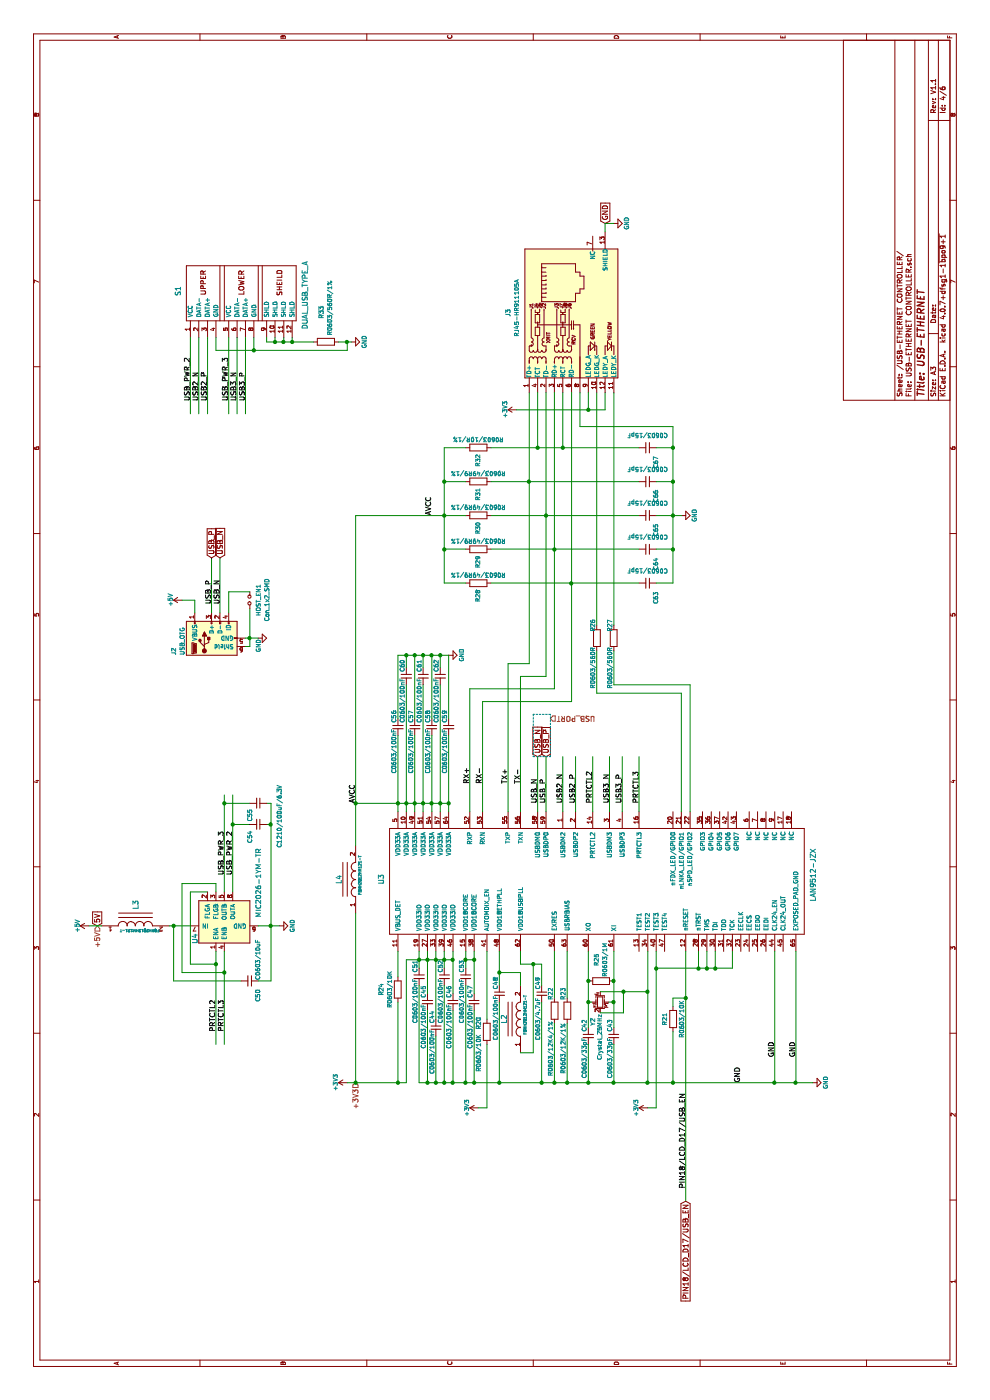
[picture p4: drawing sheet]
EESchema Schematic File Version 2
LIBS:DEV BOARD-rescue
LIBS:power
LIBS:device
LIBS:transistors
LIBS:conn
LIBS:linear
LIBS:regul
LIBS:74xx
LIBS:cmos4000
LIBS:adc-dac
LIBS:memory
LIBS:xilinx
LIBS:microcontrollers
LIBS:dsp
LIBS:microchip
LIBS:analog_switches
LIBS:motorola
LIBS:texas
LIBS:intel
LIBS:audio
LIBS:interface
LIBS:digital-audio
LIBS:philips
LIBS:display
LIBS:cypress
LIBS:siliconi
LIBS:opto
LIBS:atmel
LIBS:contrib
LIBS:valves
LIBS:DEV BOARD-cache
EELAYER 25 0
EELAYER END
$Descr A3 16535 11693
encoding utf-8
Sheet 4 6
Title "USB-ETHERNET"
Date ""
Rev "V1.1"
Comp ""
Comment1 ""
Comment2 ""
Comment3 ""
Comment4 ""
$EndDescr
$Comp
L LAN9512-JZX U3
U 1 1
P 4600 5050
F 0 "U3" H 6150 5600 60  0000 C CNN
F 1 "LAN9512-JZX" H 6200 500 60  0000 C CNN
F 2 "Housings_DFN_QFN:QFN-64-1EP_9x9mm_Pitch0.5mm" H 4600 5050 162 0001 C CNN
F 3 "" H 4600 5050 162 0001 C CNN
	1    4600 5050
	1    0    0    -1  
$EndComp
$Comp
L R R26
U 1 1
P 9000 7050
F 0 "R26" V 8950 7200 50  0000 C CNN
F 1 "R0603/560R" V 8950 6700 50  0000 C CNN
F 2 "MyKiCadLib:0603_HandSoldering" V 8930 7050 50  0001 C CNN
F 3 "" H 9000 7050 50  0001 C CNN
	1    9000 7050
	0    1    1    0   
$EndComp
$Comp
L USB_OTG J2
U 1 1
P 9000 2500
F 0 "J2" H 8800 2950 50  0000 L CNN
F 1 "USB_OTG" H 8800 2850 50  0000 L CNN
F 2 "MyKiCadLib:USB_Micro_B_Female_SMD" H 9150 2450 50  0001 C CNN
F 3 "" H 9150 2450 50  0001 C CNN
	1    9000 2500
	1    0    0    -1  
$EndComp
$Comp
L DUAL_USB_TYPE_A S1
U 1 1
P 12750 2200
F 0 "S1" H 13100 2300 60  0000 C CNN
F 1 "DUAL_USB_TYPE_A" H 13050 800 60  0000 C CNN
F 2 "MyKiCadLib:DUAL_USB_FEMALE_TYPE_A" H 12750 2200 60  0001 C CNN
F 3 "" H 12750 2200 60  0001 C CNN
	1    12750 2200
	1    0    0    -1  
$EndComp
$Comp
L C_Small C51
U 1 1
P 5000 4950
F 0 "C51" V 4950 5000 50  0000 L CNN
F 1 "C0603/100nF" V 4950 4400 50  0000 L CNN
F 2 "MyKiCadLib:0603_HandSoldering" H 5000 4950 50  0001 C CNN
F 3 "" H 5000 4950 50  0001 C CNN
	1    5000 4950
	0    1    1    0   
$EndComp
$Comp
L C_Small C45
U 1 1
P 4700 5050
F 0 "C45" V 4650 5100 50  0000 L CNN
F 1 "C0603/100nF" V 4650 4500 50  0000 L CNN
F 2 "MyKiCadLib:0603_HandSoldering" H 4700 5050 50  0001 C CNN
F 3 "" H 4700 5050 50  0001 C CNN
	1    4700 5050
	0    1    1    0   
$EndComp
$Comp
L C_Small C44
U 1 1
P 4400 5150
F 0 "C44" V 4350 5200 50  0000 L CNN
F 1 "C0603/100nF" V 4350 4600 50  0000 L CNN
F 2 "MyKiCadLib:0603_HandSoldering" H 4400 5150 50  0001 C CNN
F 3 "" H 4400 5150 50  0001 C CNN
	1    4400 5150
	0    1    1    0   
$EndComp
$Comp
L C_Small C52
U 1 1
P 5000 5250
F 0 "C52" V 4950 5300 50  0000 L CNN
F 1 "C0603/100nF" V 4950 4700 50  0000 L CNN
F 2 "MyKiCadLib:0603_HandSoldering" H 5000 5250 50  0001 C CNN
F 3 "" H 5000 5250 50  0001 C CNN
	1    5000 5250
	0    1    1    0   
$EndComp
$Comp
L C_Small C46
U 1 1
P 4700 5350
F 0 "C46" V 4650 5400 50  0000 L CNN
F 1 "C0603/100nF" V 4650 4800 50  0000 L CNN
F 2 "MyKiCadLib:0603_HandSoldering" H 4700 5350 50  0001 C CNN
F 3 "" H 4700 5350 50  0001 C CNN
	1    4700 5350
	0    1    1    0   
$EndComp
$Comp
L C_Small C53
U 1 1
P 5000 5500
F 0 "C53" V 4950 5550 50  0000 L CNN
F 1 "C0603/100nF" V 4950 4950 50  0000 L CNN
F 2 "MyKiCadLib:0603_HandSoldering" H 5000 5500 50  0001 C CNN
F 3 "" H 5000 5500 50  0001 C CNN
	1    5000 5500
	0    1    1    0   
$EndComp
$Comp
L C_Small C47
U 1 1
P 4700 5600
F 0 "C47" V 4650 5650 50  0000 L CNN
F 1 "C0603/100nF" V 4650 5050 50  0000 L CNN
F 2 "MyKiCadLib:0603_HandSoldering" H 4700 5600 50  0001 C CNN
F 3 "" H 4700 5600 50  0001 C CNN
	1    4700 5600
	0    1    1    0   
$EndComp
$Comp
L R R24
U 1 1
P 4850 4700
F 0 "R24" V 4650 4700 50  0000 C CNN
F 1 "R0603/10K" V 4750 4700 50  0000 C CNN
F 2 "MyKiCadLib:0603_HandSoldering" V 4780 4700 50  0001 C CNN
F 3 "" H 4850 4700 50  0001 C CNN
	1    4850 4700
	0    1    1    0   
$EndComp
$Comp
L R R20
U 1 1
P 4350 5750
F 0 "R20" V 4250 5850 50  0000 C CNN
F 1 "R0603/10K" V 4250 5500 50  0000 C CNN
F 2 "MyKiCadLib:0603_HandSoldering" V 4280 5750 50  0001 C CNN
F 3 "" H 4350 5750 50  0001 C CNN
	1    4350 5750
	0    1    1    0   
$EndComp
$Comp
L C_Small C48
U 1 1
P 4800 5900
F 0 "C48" V 4750 5950 50  0000 L CNN
F 1 "C0603/100nF" V 4750 5350 50  0000 L CNN
F 2 "MyKiCadLib:0603_HandSoldering" H 4800 5900 50  0001 C CNN
F 3 "" H 4800 5900 50  0001 C CNN
	1    4800 5900
	0    1    1    0   
$EndComp
$Comp
L +3V3 #PWR037
U 1 1
P 3450 5650
F 0 "#PWR037" H 3450 5500 50  0001 C CNN
F 1 "+3V3" H 3450 5790 50  0000 C CNN
F 2 "" H 3450 5650 50  0001 C CNN
F 3 "" H 3450 5650 50  0001 C CNN
	1    3450 5650
	1    0    0    -1  
$EndComp
$Comp
L +3V3 #PWR038
U 1 1
P 3750 4100
F 0 "#PWR038" H 3750 3950 50  0001 C CNN
F 1 "+3V3" H 3750 4240 50  0000 C CNN
F 2 "" H 3750 4100 50  0001 C CNN
F 3 "" H 3750 4100 50  0001 C CNN
	1    3750 4100
	1    0    0    -1  
$EndComp
$Comp
L FBMH2012HM121-T L2
U 1 1
P 4200 5950
F 0 "L2" H 4500 5950 60  0000 C CNN
F 1 "FBMH2012HM121-T" H 4550 5700 31  0000 C CNN
F 2 "MyKiCadLib:0805_HandSoldering" H 4300 5900 60  0001 C CNN
F 3 "" H 4300 5900 60  0001 C CNN
	1    4200 5950
	1    0    0    -1  
$EndComp
$Comp
L C_Small C49
U 1 1
P 4800 6400
F 0 "C49" V 4750 6450 50  0000 L CNN
F 1 "C0603/4.7uF" V 4750 5850 50  0000 L CNN
F 2 "MyKiCadLib:0603_HandSoldering" H 4800 6400 50  0001 C CNN
F 3 "" H 4800 6400 50  0001 C CNN
	1    4800 6400
	0    1    1    0   
$EndComp
$Comp
L FBMH2012HM121-T L4
U 1 1
P 5850 4000
F 0 "L4" H 6150 4000 60  0000 C CNN
F 1 "FBMH2012HM121-T" H 6200 3750 31  0000 C CNN
F 2 "MyKiCadLib:0805_HandSoldering" H 5950 3950 60  0001 C CNN
F 3 "" H 5950 3950 60  0001 C CNN
	1    5850 4000
	1    0    0    -1  
$EndComp
$Comp
L R R22
U 1 1
P 4600 6550
F 0 "R22" V 4550 6750 50  0000 C CNN
F 1 "R0603/12K4/1%" V 4550 6100 50  0000 C CNN
F 2 "MyKiCadLib:0603_HandSoldering" V 4530 6550 50  0001 C CNN
F 3 "" H 4600 6550 50  0001 C CNN
	1    4600 6550
	0    1    1    0   
$EndComp
$Comp
L R R23
U 1 1
P 4600 6700
F 0 "R23" V 4550 6900 50  0000 C CNN
F 1 "R0603/12K/1%" V 4550 6250 50  0000 C CNN
F 2 "MyKiCadLib:0603_HandSoldering" V 4530 6700 50  0001 C CNN
F 3 "" H 4600 6700 50  0001 C CNN
	1    4600 6700
	0    1    1    0   
$EndComp
$Comp
L R R25
U 1 1
P 4950 7100
F 0 "R25" H 4700 7050 50  0000 C CNN
F 1 "R0603/1M" H 4700 7150 50  0000 C CNN
F 2 "MyKiCadLib:0603_HandSoldering" V 4880 7100 50  0001 C CNN
F 3 "" H 4950 7100 50  0001 C CNN
	1    4950 7100
	-1   0    0    1   
$EndComp
$Comp
L C_Small C42
U 1 1
P 4300 6950
F 0 "C42" V 4250 7000 50  0000 L CNN
F 1 "C0603/33pF" V 4250 6450 50  0000 L CNN
F 2 "MyKiCadLib:0603_HandSoldering" H 4300 6950 50  0001 C CNN
F 3 "" H 4300 6950 50  0001 C CNN
	1    4300 6950
	0    1    1    0   
$EndComp
$Comp
L C_Small C43
U 1 1
P 4300 7250
F 0 "C43" V 4250 7300 50  0000 L CNN
F 1 "C0603/33pF" V 4250 6750 50  0000 L CNN
F 2 "MyKiCadLib:0603_HandSoldering" H 4300 7250 50  0001 C CNN
F 3 "" H 4300 7250 50  0001 C CNN
	1    4300 7250
	0    1    1    0   
$EndComp
$Comp
L +3V3 #PWR039
U 1 1
P 3450 7650
F 0 "#PWR039" H 3450 7500 50  0001 C CNN
F 1 "+3V3" H 3450 7790 50  0000 C CNN
F 2 "" H 3450 7650 50  0001 C CNN
F 3 "" H 3450 7650 50  0001 C CNN
	1    3450 7650
	1    0    0    -1  
$EndComp
$Comp
L R R21
U 1 1
P 4500 7950
F 0 "R21" V 4400 7950 50  0000 C CNN
F 1 "R0603/10K" V 4600 7950 50  0000 C CNN
F 2 "MyKiCadLib:0603_HandSoldering" V 4430 7950 50  0001 C CNN
F 3 "" H 4500 7950 50  0001 C CNN
	1    4500 7950
	0    1    1    0   
$EndComp
Text Label 2500 8100 0    60   ~ 0
PIN18/LCD_D17/USB_EN
$Comp
L GND #PWR040
U 1 1
P 3750 9600
F 0 "#PWR040" H 3750 9350 50  0001 C CNN
F 1 "GND" H 3750 9450 50  0000 C CNN
F 2 "" H 3750 9600 50  0001 C CNN
F 3 "" H 3750 9600 50  0001 C CNN
	1    3750 9600
	1    0    0    -1  
$EndComp
Text Label 4050 9400 0    60   ~ 0
GND
$Comp
L C_Small C56
U 1 1
P 7950 4700
F 0 "C56" V 7900 4750 50  0000 L CNN
F 1 "C0603/100nF" V 7900 4150 50  0000 L CNN
F 2 "MyKiCadLib:0603_HandSoldering" H 7950 4700 50  0001 C CNN
F 3 "" H 7950 4700 50  0001 C CNN
	1    7950 4700
	0    1    1    0   
$EndComp
$Comp
L C_Small C60
U 1 1
P 8550 4800
F 0 "C60" V 8500 4850 50  0000 L CNN
F 1 "C0603/100nF" V 8500 4250 50  0000 L CNN
F 2 "MyKiCadLib:0603_HandSoldering" H 8550 4800 50  0001 C CNN
F 3 "" H 8550 4800 50  0001 C CNN
	1    8550 4800
	0    1    1    0   
$EndComp
$Comp
L C_Small C57
U 1 1
P 7950 4900
F 0 "C57" V 7900 4950 50  0000 L CNN
F 1 "C0603/100nF" V 7900 4350 50  0000 L CNN
F 2 "MyKiCadLib:0603_HandSoldering" H 7950 4900 50  0001 C CNN
F 3 "" H 7950 4900 50  0001 C CNN
	1    7950 4900
	0    1    1    0   
$EndComp
$Comp
L C_Small C61
U 1 1
P 8550 5000
F 0 "C61" V 8500 5050 50  0000 L CNN
F 1 "C0603/100nF" V 8500 4450 50  0000 L CNN
F 2 "MyKiCadLib:0603_HandSoldering" H 8550 5000 50  0001 C CNN
F 3 "" H 8550 5000 50  0001 C CNN
	1    8550 5000
	0    1    1    0   
$EndComp
$Comp
L C_Small C58
U 1 1
P 7950 5100
F 0 "C58" V 7900 5150 50  0000 L CNN
F 1 "C0603/100nF" V 7900 4550 50  0000 L CNN
F 2 "MyKiCadLib:0603_HandSoldering" H 7950 5100 50  0001 C CNN
F 3 "" H 7950 5100 50  0001 C CNN
	1    7950 5100
	0    1    1    0   
$EndComp
$Comp
L C_Small C62
U 1 1
P 8550 5200
F 0 "C62" V 8500 5250 50  0000 L CNN
F 1 "C0603/100nF" V 8500 4650 50  0000 L CNN
F 2 "MyKiCadLib:0603_HandSoldering" H 8550 5200 50  0001 C CNN
F 3 "" H 8550 5200 50  0001 C CNN
	1    8550 5200
	0    1    1    0   
$EndComp
$Comp
L C_Small C59
U 1 1
P 7950 5300
F 0 "C59" V 7900 5350 50  0000 L CNN
F 1 "C0603/100nF" V 7900 4750 50  0000 L CNN
F 2 "MyKiCadLib:0603_HandSoldering" H 7950 5300 50  0001 C CNN
F 3 "" H 7950 5300 50  0001 C CNN
	1    7950 5300
	0    1    1    0   
$EndComp
$Comp
L GND #PWR041
U 1 1
P 8800 5300
F 0 "#PWR041" H 8800 5050 50  0001 C CNN
F 1 "GND" H 8800 5150 50  0000 C CNN
F 2 "" H 8800 5300 50  0001 C CNN
F 3 "" H 8800 5300 50  0001 C CNN
	1    8800 5300
	1    0    0    -1  
$EndComp
Text Label 7050 4200 0    60   ~ 0
AVCC
$Comp
L R R28
U 1 1
P 9650 5650
F 0 "R28" H 9800 5650 50  0000 C CNN
F 1 "R0603/49R9/1%" V 9550 5650 50  0000 C CNN
F 2 "MyKiCadLib:0603_HandSoldering" V 9580 5650 50  0001 C CNN
F 3 "" H 9650 5650 50  0001 C CNN
	1    9650 5650
	-1   0    0    1   
$EndComp
$Comp
L R R29
U 1 1
P 10050 5650
F 0 "R29" H 10200 5650 50  0000 C CNN
F 1 "R0603/49R9/1%" V 9950 5650 50  0000 C CNN
F 2 "MyKiCadLib:0603_HandSoldering" V 9980 5650 50  0001 C CNN
F 3 "" H 10050 5650 50  0001 C CNN
	1    10050 5650
	-1   0    0    1   
$EndComp
$Comp
L R R30
U 1 1
P 10450 5650
F 0 "R30" H 10600 5650 50  0000 C CNN
F 1 "R0603/49R9/1%" V 10350 5650 50  0000 C CNN
F 2 "MyKiCadLib:0603_HandSoldering" V 10380 5650 50  0001 C CNN
F 3 "" H 10450 5650 50  0001 C CNN
	1    10450 5650
	-1   0    0    1   
$EndComp
$Comp
L R R31
U 1 1
P 10850 5650
F 0 "R31" H 11000 5650 50  0000 C CNN
F 1 "R0603/49R9/1%" V 10750 5650 50  0000 C CNN
F 2 "MyKiCadLib:0603_HandSoldering" V 10780 5650 50  0001 C CNN
F 3 "" H 10850 5650 50  0001 C CNN
	1    10850 5650
	-1   0    0    1   
$EndComp
$Comp
L R R32
U 1 1
P 11250 5650
F 0 "R32" H 11400 5650 50  0000 C CNN
F 1 "R0603/10R/1%" V 11150 5650 50  0000 C CNN
F 2 "MyKiCadLib:0603_HandSoldering" V 11180 5650 50  0001 C CNN
F 3 "" H 11250 5650 50  0001 C CNN
	1    11250 5650
	-1   0    0    1   
$EndComp
$Comp
L RJ45-TRANSFO-RESCUE-DEV_BOARD J3
U 1 1
P 12050 6200
F 0 "J3" H 12800 6400 50  0000 L CNN
F 1 "RJ45-HR911105A" H 12900 6300 50  0000 C CNN
F 2 "MyKiCadLib:RJ45_HR911105A" H 16250 5200 50  0001 C CNN
F 3 "" H 16250 5200 50  0001 C CNN
	1    12050 6200
	1    0    0    -1  
$EndComp
$Comp
L C_Small C50
U 1 1
P 4950 2950
F 0 "C50" H 5050 3050 50  0000 L CNN
F 1 "C0603/10uF" H 4700 3050 50  0000 C CNN
F 2 "MyKiCadLib:0603_HandSoldering" H 4950 2950 50  0001 C CNN
F 3 "" H 4950 2950 50  0001 C CNN
	1    4950 2950
	-1   0    0    1   
$EndComp
$Comp
L C_Small C67
U 1 1
P 11250 7650
F 0 "C67" H 11350 7750 50  0000 L CNN
F 1 "C0603/15pF" V 11100 7650 50  0000 C CNN
F 2 "MyKiCadLib:0603_HandSoldering" H 11250 7650 50  0001 C CNN
F 3 "" H 11250 7650 50  0001 C CNN
	1    11250 7650
	-1   0    0    1   
$EndComp
$Comp
L C_Small C66
U 1 1
P 10850 7650
F 0 "C66" H 10950 7750 50  0000 L CNN
F 1 "C0603/15pF" V 10700 7650 50  0000 C CNN
F 2 "MyKiCadLib:0603_HandSoldering" H 10850 7650 50  0001 C CNN
F 3 "" H 10850 7650 50  0001 C CNN
	1    10850 7650
	-1   0    0    1   
$EndComp
$Comp
L C_Small C65
U 1 1
P 10450 7650
F 0 "C65" H 10550 7750 50  0000 L CNN
F 1 "C0603/15pF" V 10300 7650 50  0000 C CNN
F 2 "MyKiCadLib:0603_HandSoldering" H 10450 7650 50  0001 C CNN
F 3 "" H 10450 7650 50  0001 C CNN
	1    10450 7650
	-1   0    0    1   
$EndComp
$Comp
L C_Small C64
U 1 1
P 10050 7650
F 0 "C64" H 10150 7750 50  0000 L CNN
F 1 "C0603/15pF" V 9900 7650 50  0000 C CNN
F 2 "MyKiCadLib:0603_HandSoldering" H 10050 7650 50  0001 C CNN
F 3 "" H 10050 7650 50  0001 C CNN
	1    10050 7650
	-1   0    0    1   
$EndComp
$Comp
L C_Small C63
U 1 1
P 9650 7650
F 0 "C63" H 9750 7750 50  0000 L CNN
F 1 "C0603/15pF" V 9500 7650 50  0000 C CNN
F 2 "MyKiCadLib:0603_HandSoldering" H 9650 7650 50  0001 C CNN
F 3 "" H 9650 7650 50  0001 C CNN
	1    9650 7650
	-1   0    0    1   
$EndComp
$Comp
L +3V3 #PWR042
U 1 1
P 11700 6100
F 0 "#PWR042" H 11700 5950 50  0001 C CNN
F 1 "+3V3" H 11700 6240 50  0000 C CNN
F 2 "" H 11700 6100 50  0001 C CNN
F 3 "" H 11700 6100 50  0001 C CNN
	1    11700 6100
	1    0    0    -1  
$EndComp
$Comp
L GND #PWR043
U 1 1
P 10450 8050
F 0 "#PWR043" H 10450 7800 50  0001 C CNN
F 1 "GND" H 10450 7900 50  0000 C CNN
F 2 "" H 10450 8050 50  0001 C CNN
F 3 "" H 10450 8050 50  0001 C CNN
	1    10450 8050
	1    0    0    -1  
$EndComp
$Comp
L GND #PWR044
U 1 1
P 13900 7250
F 0 "#PWR044" H 13900 7000 50  0001 C CNN
F 1 "GND" H 13900 7100 50  0000 C CNN
F 2 "" H 13900 7250 50  0001 C CNN
F 3 "" H 13900 7250 50  0001 C CNN
	1    13900 7250
	1    0    0    -1  
$EndComp
Text Label 10450 5100 0    60   ~ 0
AVCC
$Comp
L R R27
U 1 1
P 9000 7250
F 0 "R27" V 8950 7400 50  0000 C CNN
F 1 "R0603/560R" V 8950 6900 50  0000 C CNN
F 2 "MyKiCadLib:0603_HandSoldering" V 8930 7250 50  0001 C CNN
F 3 "" H 9000 7250 50  0001 C CNN
	1    9000 7250
	0    1    1    0   
$EndComp
$Comp
L MIC2026-1YM-TR U4
U 1 1
P 5700 2350
F 0 "U4" H 5450 2400 60  0000 C CNN
F 1 "MIC2026-1YM-TR" H 5700 1650 60  0000 L CNN
F 2 "digikey-footprints:SOIC-8_W3.9mm" H 5900 2550 60  0001 L CNN
F 3 "http://www.microchip.com/mymicrochip/filehandler.aspx?ddocname=en579448" H 5900 2650 60  0001 L CNN
F 4 "576-1059-1-ND" H 5900 2750 60  0001 L CNN "Digi-Key_PN"
F 5 "MIC2026-1YM-TR" H 5900 2850 60  0001 L CNN "MPN"
F 6 "Integrated Circuits (ICs)" H 5900 2950 60  0001 L CNN "Category"
F 7 "PMIC - Power Distribution Switches, Load Drivers" H 5900 3050 60  0001 L CNN "Family"
F 8 "http://www.microchip.com/mymicrochip/filehandler.aspx?ddocname=en579448" H 5900 3150 60  0001 L CNN "DK_Datasheet_Link"
F 9 "/product-detail/en/microchip-technology/MIC2026-1YM-TR/576-1059-1-ND/771825" H 5900 3250 60  0001 L CNN "DK_Detail_Page"
F 10 "IC SW DISTRIBUTION 2CHAN 8SOIC" H 5900 3350 60  0001 L CNN "Description"
F 11 "Microchip Technology" H 5900 3450 60  0001 L CNN "Manufacturer"
F 12 "Active" H 5900 3550 60  0001 L CNN "Status"
	1    5700 2350
	1    0    0    -1  
$EndComp
$Comp
L FBMH2012HM121-T L3
U 1 1
P 5800 1300
F 0 "L3" V 6100 1350 60  0000 C CNN
F 1 "FBMH2012HM121-T" H 6150 1050 31  0000 C CNN
F 2 "MyKiCadLib:0805_HandSoldering" H 5900 1250 60  0001 C CNN
F 3 "" H 5900 1250 60  0001 C CNN
	1    5800 1300
	0    1    1    0   
$EndComp
$Comp
L GND #PWR045
U 1 1
P 5600 3300
F 0 "#PWR045" H 5600 3050 50  0001 C CNN
F 1 "GND" H 5600 3150 50  0000 C CNN
F 2 "" H 5600 3300 50  0001 C CNN
F 3 "" H 5600 3300 50  0001 C CNN
	1    5600 3300
	1    0    0    -1  
$EndComp
Text Label 6200 2650 0    60   ~ 0
USB_PWR_3
Text Label 6200 2750 0    60   ~ 0
USB_PWR_2
Text Label 4350 2550 0    60   ~ 0
PRTCTL2
Text Label 4350 2650 0    60   ~ 0
PRTCTL3
Text Label 7050 7000 0    60   ~ 0
PRTCTL2
Text Label 7050 7550 0    60   ~ 0
PRTCTL3
Text Label 7050 6350 0    60   ~ 0
USB_N
Text Label 7050 6450 0    60   ~ 0
USB_P
Text Label 7050 6650 0    60   ~ 0
USB2_N
Text Label 7050 6800 0    60   ~ 0
USB2_P
Text Label 7050 7200 0    60   ~ 0
USB3_N
Text Label 7050 7350 0    60   ~ 0
USB3_P
Text GLabel 7600 6350 2    60   Input ~ 0
USB_N
Text GLabel 7600 6450 2    60   Input ~ 0
USB_P
Text HLabel 8050 6500 3    60   Input ~ 0
USB_PORT
$Comp
L +5V #PWR046
U 1 1
P 5600 1050
F 0 "#PWR046" H 5600 900 50  0001 C CNN
F 1 "+5V" H 5600 1190 50  0000 C CNN
F 2 "" H 5600 1050 50  0001 C CNN
F 3 "" H 5600 1050 50  0001 C CNN
	1    5600 1050
	1    0    0    -1  
$EndComp
Text GLabel 5600 1150 2    60   Input ~ 0
5V
Text HLabel 5600 1150 0    60   Input ~ 0
+5V
Text HLabel 3750 4200 0    60   Input ~ 0
+3V3
Text GLabel 13900 7150 2    60   Input ~ 0
GND
Text Label 11800 2250 0    60   ~ 0
USB_PWR_2
Text Label 11800 2350 0    60   ~ 0
USB2_N
Text Label 11800 2450 0    60   ~ 0
USB2_P
Text Label 11800 2700 0    60   ~ 0
USB_PWR_3
Text Label 11800 2800 0    60   ~ 0
USB3_N
Text Label 11800 2900 0    60   ~ 0
USB3_P
Wire Wire Line
	5100 4950 5300 4950
Wire Wire Line
	4800 5050 5300 5050
Wire Wire Line
	4500 5150 5300 5150
Wire Wire Line
	5100 5250 5300 5250
Wire Wire Line
	4800 5350 5300 5350
Wire Wire Line
	4900 4950 3750 4950
Wire Wire Line
	3750 4950 3750 9600
Wire Wire Line
	3750 5350 4600 5350
Wire Wire Line
	4900 5250 3750 5250
Connection ~ 3750 5250
Wire Wire Line
	4300 5150 3750 5150
Connection ~ 3750 5150
Wire Wire Line
	4600 5050 3750 5050
Connection ~ 3750 5050
Wire Wire Line
	5100 5500 5300 5500
Wire Wire Line
	3750 5500 4900 5500
Wire Wire Line
	3750 5600 4600 5600
Wire Wire Line
	4800 5600 5300 5600
Connection ~ 3750 5350
Connection ~ 3750 5500
Connection ~ 5200 5250
Connection ~ 5200 5350
Connection ~ 5200 5150
Connection ~ 5200 5050
Connection ~ 5200 4950
Wire Wire Line
	5200 5500 5200 5600
Connection ~ 5200 5600
Connection ~ 5200 5500
Wire Wire Line
	5000 4700 5300 4700
Wire Wire Line
	3750 4800 5200 4800
Wire Wire Line
	5200 4800 5200 5350
Wire Wire Line
	3750 4700 4700 4700
Wire Wire Line
	3450 5750 4200 5750
Wire Wire Line
	4500 5750 5300 5750
Wire Wire Line
	3750 5900 4700 5900
Wire Wire Line
	3450 5750 3450 5650
Wire Wire Line
	3750 4100 3750 4800
Connection ~ 3750 4700
Wire Wire Line
	4900 5900 5300 5900
Wire Wire Line
	4900 6150 5050 6150
Wire Wire Line
	5050 6150 5050 5900
Connection ~ 5050 5900
Wire Wire Line
	5150 6400 4900 6400
Wire Wire Line
	5150 6150 5150 6400
Wire Wire Line
	5150 6150 5300 6150
Wire Wire Line
	3750 6400 4700 6400
Wire Wire Line
	4100 6150 4100 6300
Wire Wire Line
	4100 6300 5150 6300
Connection ~ 5150 6300
Connection ~ 3750 5600
Connection ~ 3750 5900
Wire Wire Line
	5300 6550 4750 6550
Wire Wire Line
	5300 6700 4750 6700
Wire Wire Line
	3750 6550 4450 6550
Wire Wire Line
	3750 6700 4450 6700
Connection ~ 3750 6400
Connection ~ 3750 6550
Wire Wire Line
	4400 6950 5300 6950
Connection ~ 4950 6950
Wire Wire Line
	4400 7250 5300 7250
Connection ~ 4950 7250
Wire Wire Line
	3750 6950 4200 6950
Connection ~ 3750 6700
Wire Wire Line
	3750 7250 4200 7250
Connection ~ 3750 6950
Wire Wire Line
	3750 7650 5300 7650
Connection ~ 3750 7250
Wire Wire Line
	3750 7950 4350 7950
Connection ~ 3750 7650
Wire Wire Line
	2350 8100 5300 8100
Wire Wire Line
	4650 7950 4750 7950
Wire Wire Line
	4750 7950 4750 8100
Connection ~ 4750 8100
Wire Wire Line
	3450 7750 5300 7750
Wire Wire Line
	3450 7750 3450 7650
Wire Wire Line
	5300 8250 5100 8250
Wire Wire Line
	5100 7750 5100 8650
Wire Wire Line
	5100 8650 5300 8650
Wire Wire Line
	5300 8350 5100 8350
Connection ~ 5100 8350
Wire Wire Line
	5300 8450 5100 8450
Connection ~ 5100 8450
Connection ~ 5100 7750
Connection ~ 5100 8250
Wire Wire Line
	3750 9150 5300 9150
Connection ~ 3750 7950
Wire Wire Line
	3750 9400 5300 9400
Connection ~ 3750 9150
Connection ~ 3750 9400
Wire Wire Line
	6950 4700 7850 4700
Wire Wire Line
	6950 4800 8450 4800
Wire Wire Line
	6950 4900 7850 4900
Wire Wire Line
	6950 5000 8450 5000
Wire Wire Line
	6950 5100 7850 5100
Wire Wire Line
	6950 5200 8450 5200
Wire Wire Line
	6950 5300 7850 5300
Wire Wire Line
	8800 4700 8050 4700
Wire Wire Line
	8800 5200 8650 5200
Connection ~ 8800 5200
Wire Wire Line
	8800 5100 8050 5100
Connection ~ 8800 5100
Wire Wire Line
	8800 5000 8650 5000
Connection ~ 8800 5000
Wire Wire Line
	8800 4900 8050 4900
Connection ~ 8800 4900
Wire Wire Line
	8650 4800 8800 4800
Connection ~ 8800 4800
Wire Wire Line
	8800 5300 8050 5300
Wire Wire Line
	8800 4700 8800 5300
Connection ~ 7050 5200
Connection ~ 7050 5300
Connection ~ 7050 5100
Connection ~ 7050 5000
Connection ~ 7050 4900
Connection ~ 7050 4800
Connection ~ 7050 4700
Wire Wire Line
	6550 4200 10450 4200
Connection ~ 7050 4200
Wire Wire Line
	5750 4200 3750 4200
Wire Wire Line
	6950 6000 8700 6000
Wire Wire Line
	6950 6150 8550 6150
Wire Wire Line
	6950 5550 8400 5550
Wire Wire Line
	8400 5550 8400 6550
Wire Wire Line
	8400 6550 11900 6550
Wire Wire Line
	6950 5700 8250 5700
Wire Wire Line
	8250 5700 8250 6750
Wire Wire Line
	8250 6750 11900 6750
Wire Wire Line
	11250 5800 11250 7550
Wire Wire Line
	11900 6350 11250 6350
Connection ~ 11250 6350
Wire Wire Line
	11900 6650 11250 6650
Connection ~ 11250 6650
Wire Wire Line
	10850 5800 10850 7550
Connection ~ 10850 6250
Wire Wire Line
	10450 5800 10450 7550
Connection ~ 10450 6450
Wire Wire Line
	10050 5800 10050 7550
Connection ~ 10050 6550
Wire Wire Line
	9650 5800 9650 7550
Connection ~ 9650 6750
Wire Wire Line
	9650 7750 9650 7950
Wire Wire Line
	9650 7950 11500 7950
Wire Wire Line
	11250 7950 11250 7750
Wire Wire Line
	10850 7750 10850 7950
Connection ~ 10850 7950
Wire Wire Line
	10450 7750 10450 8050
Connection ~ 10450 7950
Wire Wire Line
	10050 7750 10050 7950
Connection ~ 10050 7950
Wire Wire Line
	11900 6950 11700 6950
Wire Wire Line
	11700 6100 11700 7150
Wire Wire Line
	11700 7150 11900 7150
Connection ~ 11700 6950
Wire Wire Line
	11900 6850 11500 6850
Wire Wire Line
	11500 6850 11500 7950
Connection ~ 11250 7950
Wire Wire Line
	13800 7150 13900 7150
Wire Wire Line
	13900 7150 13900 7250
Wire Wire Line
	9650 5500 9650 5250
Wire Wire Line
	9650 5250 11250 5250
Wire Wire Line
	11250 5250 11250 5500
Wire Wire Line
	10850 5500 10850 5250
Connection ~ 10850 5250
Wire Wire Line
	10450 4200 10450 5500
Connection ~ 10450 5250
Wire Wire Line
	10050 5500 10050 5250
Connection ~ 10050 5250
Wire Wire Line
	6950 8050 8350 8050
Wire Wire Line
	8350 8050 8350 7050
Wire Wire Line
	8350 7050 8850 7050
Wire Wire Line
	8850 7250 8450 7250
Wire Wire Line
	8450 7250 8450 8150
Wire Wire Line
	8450 8150 6950 8150
Wire Wire Line
	9150 7050 11900 7050
Wire Wire Line
	9150 7250 11900 7250
Wire Wire Line
	8550 6150 8550 6450
Wire Wire Line
	8550 6450 11900 6450
Wire Wire Line
	8700 6000 8700 6250
Wire Wire Line
	8700 6250 11900 6250
Wire Wire Line
	5600 2000 5600 2250
Wire Wire Line
	4200 2550 5300 2550
Wire Wire Line
	4200 2650 5300 2650
Wire Wire Line
	6000 2450 6000 2250
Wire Wire Line
	6000 2250 5150 2250
Wire Wire Line
	5150 2250 5150 2550
Connection ~ 5150 2550
Wire Wire Line
	6000 2550 6100 2550
Wire Wire Line
	6100 2550 6100 2150
Wire Wire Line
	6100 2150 5050 2150
Wire Wire Line
	5050 2150 5050 2650
Connection ~ 5050 2650
Wire Wire Line
	5600 3050 5600 3300
Wire Wire Line
	4950 3200 7050 3200
Wire Wire Line
	4950 3200 4950 3050
Wire Wire Line
	4950 2850 4950 2050
Connection ~ 5600 2050
Wire Wire Line
	4950 2050 5600 2050
Connection ~ 5600 3200
Wire Wire Line
	6000 2650 7150 2650
Wire Wire Line
	6000 2750 7150 2750
Wire Wire Line
	6950 7550 7600 7550
Wire Wire Line
	6950 7000 7600 7000
Wire Wire Line
	6950 6350 7600 6350
Wire Wire Line
	6950 6450 7600 6450
Wire Wire Line
	6950 6650 7600 6650
Wire Wire Line
	6950 6800 7600 6800
Wire Wire Line
	6950 7200 7600 7200
Wire Wire Line
	6950 7350 7600 7350
Wire Notes Line
	7600 6300 7600 6500
Wire Notes Line
	7600 6500 8100 6500
Wire Notes Line
	8100 6300 7600 6300
Wire Notes Line
	8100 6500 8100 6300
Wire Wire Line
	5600 1050 5600 1200
Wire Wire Line
	6800 3200 6800 3150
Wire Wire Line
	7050 3200 7050 3150
Connection ~ 6800 3200
Wire Wire Line
	6800 2950 6800 2750
Connection ~ 6800 2750
Wire Wire Line
	7050 2950 7050 2650
Connection ~ 7050 2650
Wire Wire Line
	12550 2250 11650 2250
Wire Wire Line
	12550 2350 11650 2350
Wire Wire Line
	12550 2450 11650 2450
Wire Wire Line
	12550 2700 11650 2700
Wire Wire Line
	12550 2800 11650 2800
Wire Wire Line
	12550 2900 11650 2900
Wire Wire Line
	12550 2550 12400 2550
Wire Wire Line
	12400 2550 12400 4100
Wire Wire Line
	12550 3000 12400 3000
Connection ~ 12400 3000
$Comp
L R R33
U 1 1
P 12500 3850
F 0 "R33" H 12150 3800 50  0000 C CNN
F 1 "R0603/560R/1%" H 12100 3900 50  0000 C CNN
F 2 "MyKiCadLib:0603_HandSoldering" V 12430 3850 50  0001 C CNN
F 3 "" H 12500 3850 50  0001 C CNN
	1    12500 3850
	-1   0    0    1   
$EndComp
Wire Wire Line
	12500 3150 12500 3700
Wire Wire Line
	12500 3150 12550 3150
Wire Wire Line
	12550 3250 12500 3250
Connection ~ 12500 3250
Wire Wire Line
	12550 3350 12500 3350
Connection ~ 12500 3350
Wire Wire Line
	12550 3450 12500 3450
Connection ~ 12500 3450
$Comp
L GND #PWR047
U 1 1
P 12500 4150
F 0 "#PWR047" H 12500 3900 50  0001 C CNN
F 1 "GND" H 12500 4000 50  0000 C CNN
F 2 "" H 12500 4150 50  0001 C CNN
F 3 "" H 12500 4150 50  0001 C CNN
	1    12500 4150
	1    0    0    -1  
$EndComp
Wire Wire Line
	12400 4100 12500 4100
Wire Wire Line
	12500 4000 12500 4150
Connection ~ 12500 4100
Wire Wire Line
	9300 2500 9950 2500
Wire Wire Line
	9300 2600 9950 2600
$Comp
L +5V #PWR048
U 1 1
P 9450 2150
F 0 "#PWR048" H 9450 2000 50  0001 C CNN
F 1 "+5V" H 9450 2290 50  0000 C CNN
F 2 "" H 9450 2150 50  0001 C CNN
F 3 "" H 9450 2150 50  0001 C CNN
	1    9450 2150
	1    0    0    -1  
$EndComp
Wire Wire Line
	9300 2300 9450 2300
Wire Wire Line
	9450 2300 9450 2150
$Comp
L GND #PWR049
U 1 1
P 9000 3050
F 0 "#PWR049" H 9000 2800 50  0001 C CNN
F 1 "GND" H 8910 3050 50  0000 C CNN
F 2 "" H 9000 3050 50  0001 C CNN
F 3 "" H 9000 3050 50  0001 C CNN
	1    9000 3050
	1    0    0    -1  
$EndComp
Wire Wire Line
	9000 2900 9000 3050
Wire Wire Line
	8900 2900 8900 2950
Wire Wire Line
	8900 2950 9350 2950
Connection ~ 9000 2950
$Comp
L Jumper_NO_Small HOST_EN1
U 1 1
P 9450 2950
F 0 "HOST_EN1" H 9450 2850 50  0000 C CNN
F 1 "Con_1x2_SMD" H 9450 2750 50  0000 C CNN
F 2 "Socket_Strips:Socket_Strip_Straight_2x01_Pitch2.54mm_SMD" H 9450 2950 50  0001 C CNN
F 3 "" H 9450 2950 50  0001 C CNN
	1    9450 2950
	1    0    0    -1  
$EndComp
Wire Wire Line
	9550 2950 9550 2700
Wire Wire Line
	9550 2700 9300 2700
Text Label 9400 2500 0    60   ~ 0
USB_P
Text Label 9400 2600 0    60   ~ 0
USB_N
Text GLabel 9950 2500 2    60   Input ~ 0
USB_P
Text GLabel 9950 2600 2    60   Input ~ 0
USB_N
Connection ~ 3750 4200
Text GLabel 2350 8100 0    60   Input ~ 0
PIN18/LCD_D17/USB_EN
Text Label 4050 9150 0    60   ~ 0
GND
Text Label 3750 8750 0    60   ~ 0
GND
Wire Wire Line
	7050 4200 7050 5300
Text Label 7280 5550 0    60   ~ 0
RX+
Text Label 7280 5700 0    60   ~ 0
RX-
Text Label 7280 6000 0    60   ~ 0
TX+
Text Label 7280 6150 0    60   ~ 0
TX-
$Comp
L Crystal_GND24_Small Y2
U 1 1
P 4700 7090
F 0 "Y2" V 4610 6810 50  0000 L CNN
F 1 "Crystal_25MHz" V 4690 6405 50  0000 L CNN
F 2 "MyKiCadLib:Crystal_SMD_SeikoEpson_TSX3225-4pin_3.2x2.5mm_HandSoldering" H 4700 7090 50  0001 C CNN
F 3 "" H 4700 7090 50  0001 C CNN
	1    4700 7090
	0    1    1    0   
$EndComp
Wire Wire Line
	4700 6990 4700 6950
Connection ~ 4700 6950
Wire Wire Line
	4700 7190 4700 7250
Connection ~ 4700 7250
Connection ~ 4825 7650
Wire Wire Line
	4825 7090 4825 7650
Wire Wire Line
	4575 7090 4575 7365
Wire Wire Line
	4575 7365 4825 7365
Connection ~ 4825 7365
$Comp
L C_Small C54
U 1 1
P 6800 3050
F 0 "C54" H 6875 2955 50  0000 L CNN
F 1 "C1210/100uF/6.3V" H 6550 3150 50  0001 C CNN
F 2 "Capacitors_SMD:C_1210" H 6800 3050 50  0001 C CNN
F 3 "" H 6800 3050 50  0001 C CNN
	1    6800 3050
	-1   0    0    1   
$EndComp
$Comp
L C_Small C55
U 1 1
P 7050 3050
F 0 "C55" H 7120 2955 50  0000 L CNN
F 1 "C1210/100uF/6.3V" H 7205 3305 50  0000 C CNN
F 2 "Capacitors_SMD:C_1210" H 7050 3050 50  0001 C CNN
F 3 "" H 7050 3050 50  0001 C CNN
	1    7050 3050
	-1   0    0    1   
$EndComp
$EndSCHEMATC
